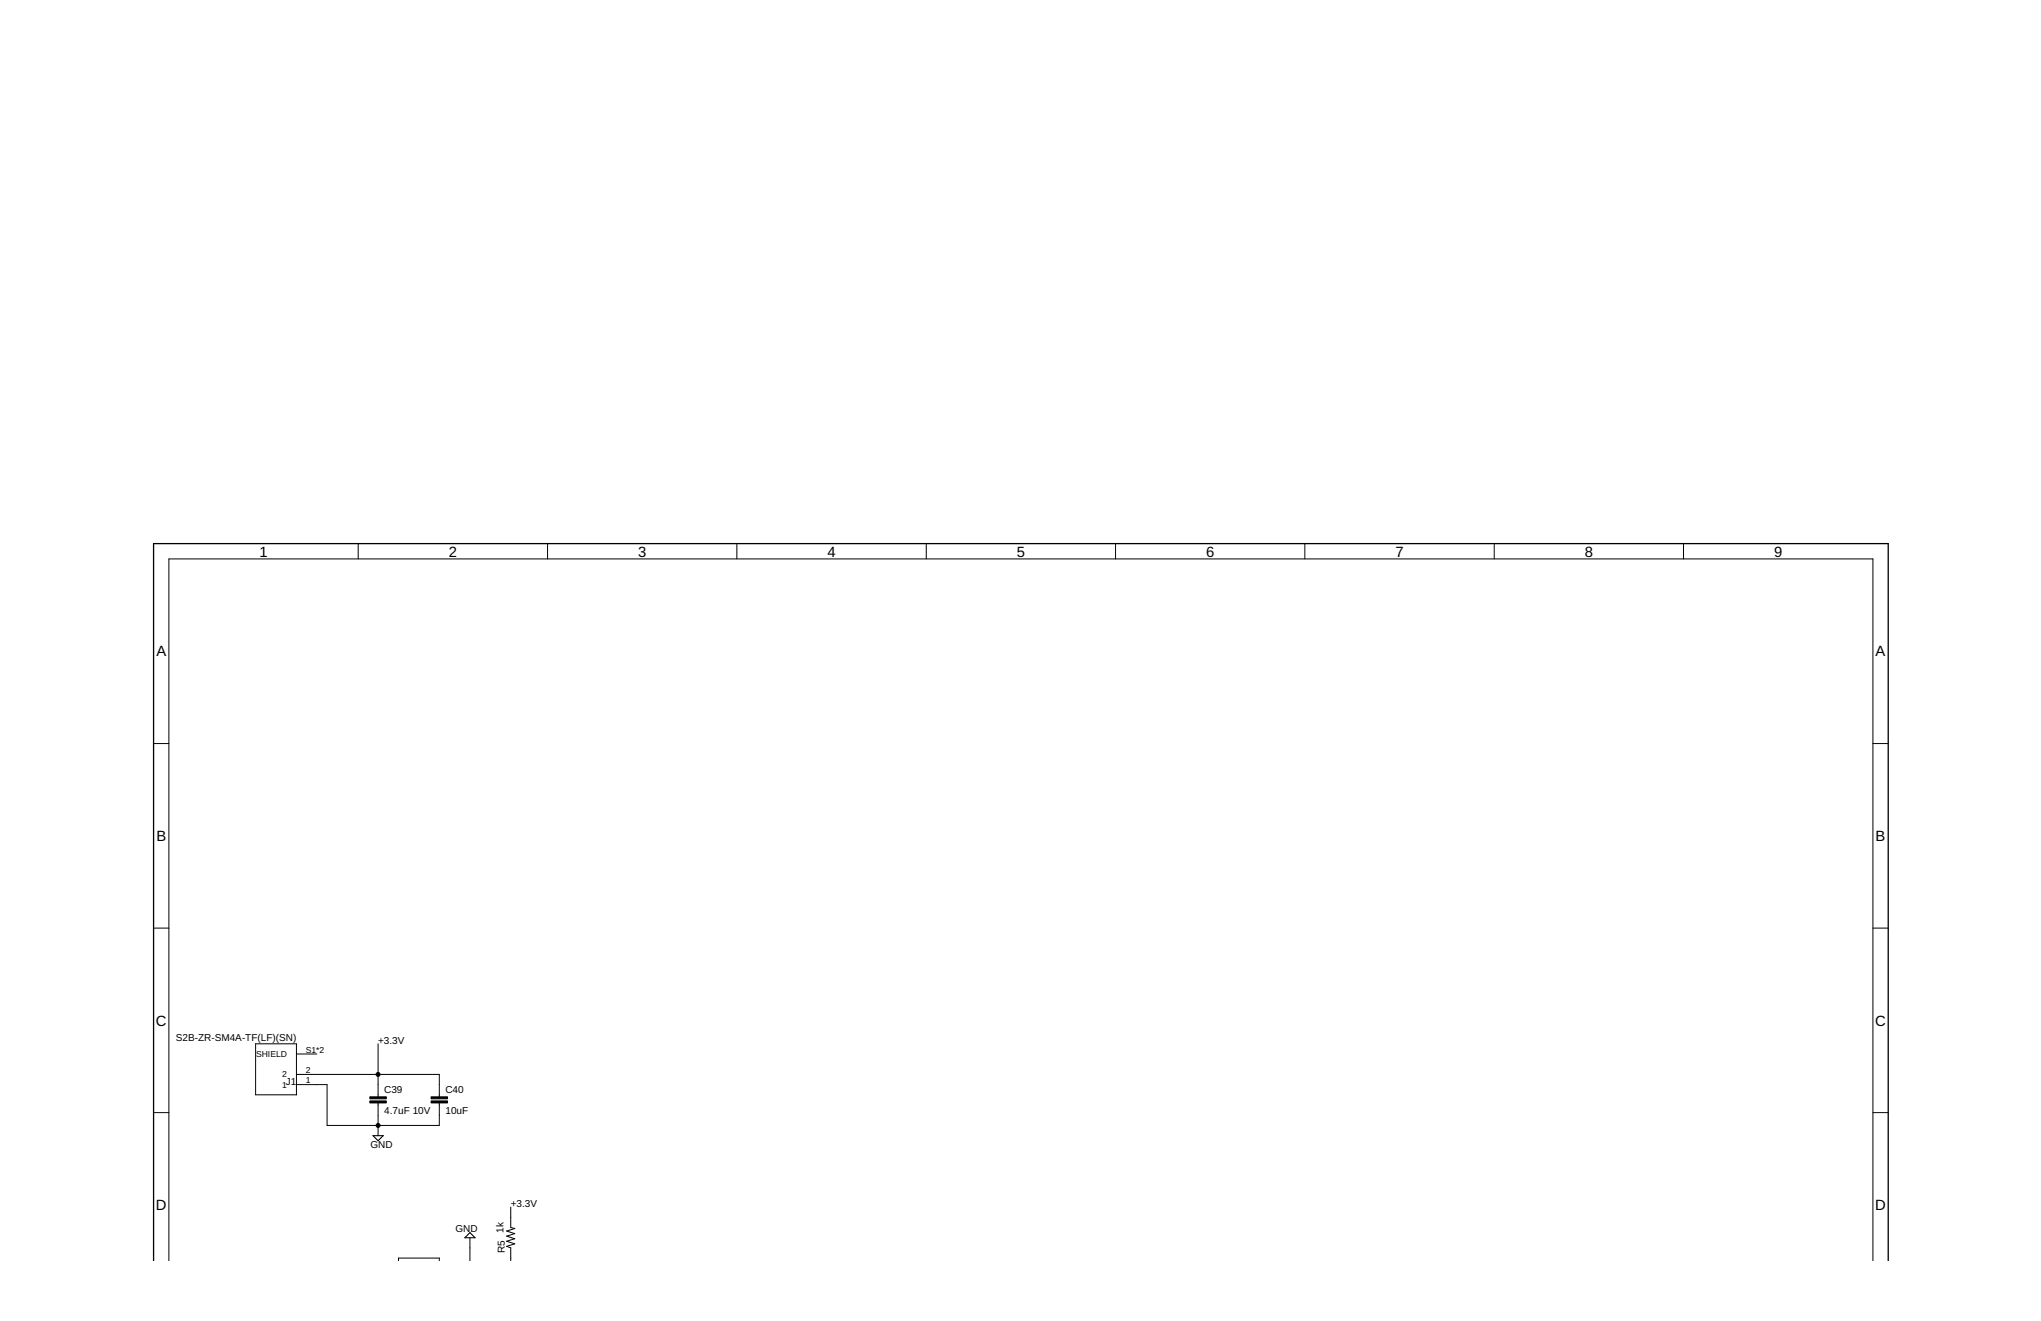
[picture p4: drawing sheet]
<svg xmlns="http://www.w3.org/2000/svg" width="432mm" height="279mm" viewBox="0 0 432 279" stroke-linecap="round" stroke-linejoin="round" font-family="sans-serif">
<g fill="none" stroke="#000" stroke-width=".21">
<path d="M75.8 115v3.2M115.8 115v3.2M155.9 115v3.2M196 115v3.2M236 115v3.2M276.1 115v3.2M316.1 115v3.2M356.2 115v3.2M32.5 157.3h3.2M396.2 157.3h3.3M32.5 196.3h3.2M396.2 196.3h3.3"/>
<path d="M32.5 235.3h3.2M54.1 220.8h8.6v10.8h-8.6zM62.7 229.4h6.5v8.6h23.7v-4.7M62.7 227.2h30.2v4.8M62.7 222.9h4.3M80 220.8v11.2M80 233.3v6.9M396.2 235.3h3.3M108.1 255.3v4.3l.8 .2-1.7 .6 1.7 .5-1.7 .6 1.7 .5-1.7 .5 1.7 .6-1.7 .5 .9 .3v2.9M35.7 266.8v-148.6h360.5v148.6M84.3 266.8v-.7h8.6v.7M99.4 261.8v5"/>
</g>
<path d="M78.3 232.9h3.4v.4h-3.4zM78.3 232h3.4v.4h-3.4zM91.2 232.9h3.5v.4h-3.5zM91.2 232h3.5v.4h-3.5z" fill="#000" stroke="#000" stroke-width=".21"/>
<path d="M78.9 240.2h2.2l-1.1 1.1zM99.4 260.7l1.1 1.1h-2.2z" fill="none" stroke="#000" stroke-width=".23"/>
<path d="M32.5 266.8v-151.8h367v151.8" fill="none" stroke="#000" stroke-width=".28"/>
<g fill="#000" stroke="#000" stroke-width=".21">
<circle cx="80" cy="227.2" r=".42"/>
<circle cx="80" cy="238" r=".42"/>
</g>
<g font-size="3.1">
<text x="54.9" y="117.7">1</text>
<text x="94.9" y="117.7">2</text>
<text x="135" y="117.7">3</text>
<text x="175.1" y="117.7">4</text>
<text x="215.1" y="117.7">5</text>
<text x="255.2" y="117.7">6</text>
<text x="295.2" y="117.7">7</text>
<text x="335.3" y="117.7">8</text>
<text x="375.3" y="117.7">9</text>
<text x="33.1" y="138.8">A</text>
<text x="396.8" y="138.8">A</text>
<text x="33.1" y="177.9">B</text>
<text x="396.8" y="177.9">B</text>
<text x="33" y="216.9">C</text>
<text x="396.7" y="216.9">C</text>
<text x="33" y="256">D</text>
<text x="396.7" y="256">D</text>
</g>
<g font-size="2.1">
<text x="37.2" y="220.1">S2B-ZR-SM4A-TF(LF)(SN)</text>
<text x="80" y="220.8">+3.3V</text>
<text x="60.5" y="229.4">J1</text>
<text x="81.3" y="231.2">C39</text>
<text x="94.2" y="231.2">C40</text>
<text x="81.3" y="235.6">4.7uF 10V</text>
<text x="94.2" y="235.6">10uF</text>
<text x="78.4" y="242.9">GND</text>
<text x="108" y="255.3">+3.3V</text>
<text x="96.3" y="260.6">GND</text>
<text x="106.5" y="260.7" transform="rotate(-90 106.5 260.7)">1k</text>
<text x="106.8" y="265" transform="rotate(-90 106.8 265)">R5</text>
</g>
<g font-size="1.8">
<text x="54.2" y="223.6">SHIELD</text>
<text x="59.7" y="227.9">2</text>
<text x="64.7" y="226.9">2</text>
<text x="64.7" y="222.6">S1*2</text>
<text x="59.7" y="230">1</text>
<text x="64.7" y="229.1">1</text>
</g>
</svg>
